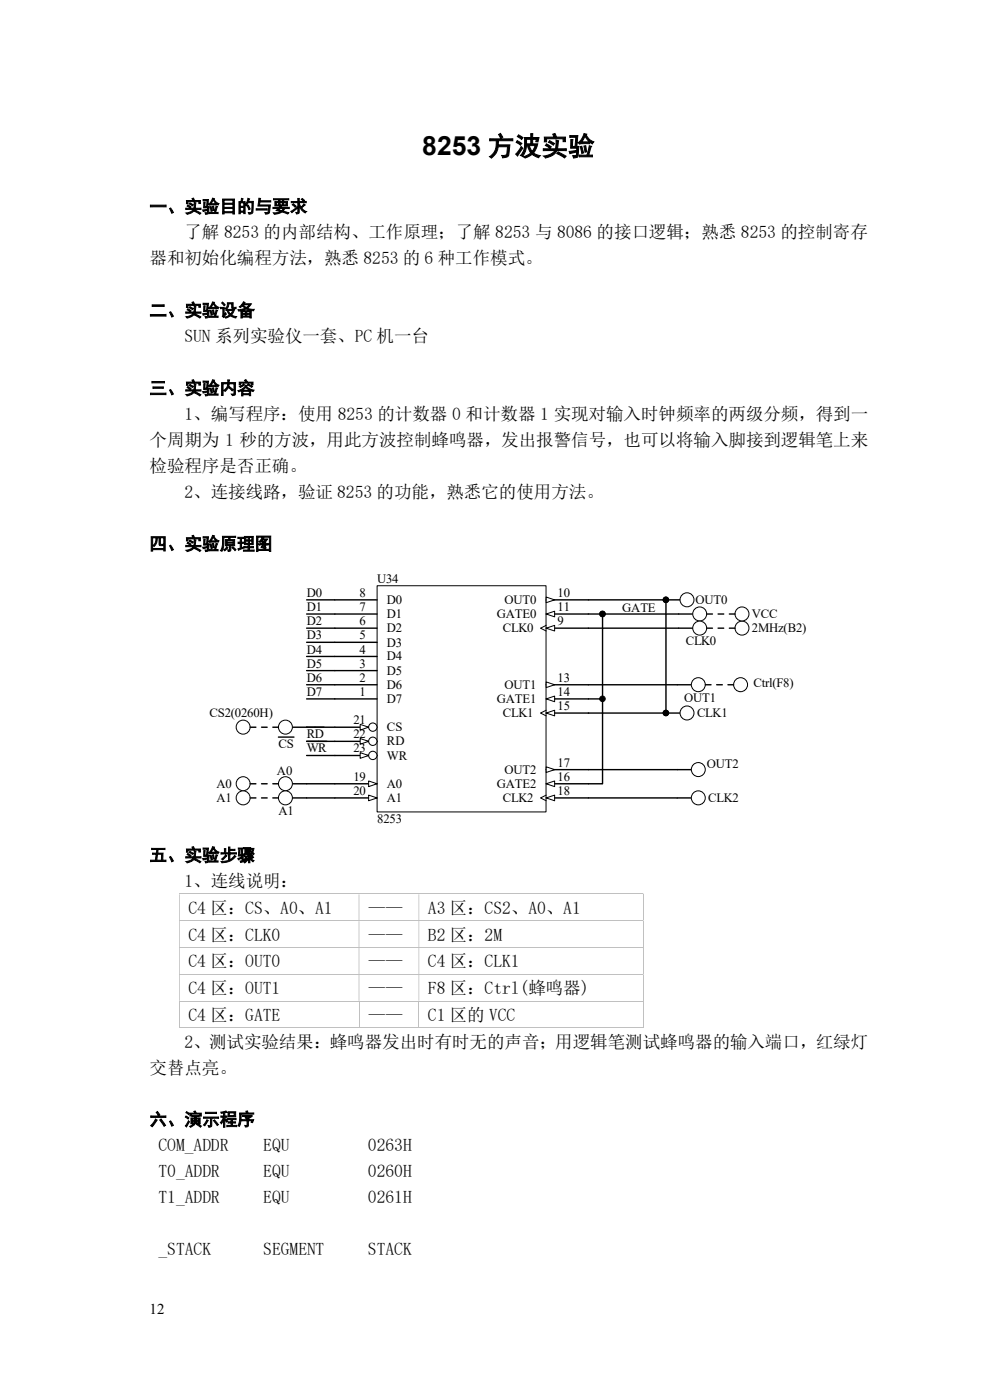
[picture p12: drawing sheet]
<svg xmlns="http://www.w3.org/2000/svg" width="210mm" height="297mm" viewBox="0 0 210 297" stroke-linecap="round" stroke-linejoin="round" font-family="sans-serif">
<path d="M65 127.3h6M65 130.3h6M65 133.3h6M65 136.3h6M65 139.3h6M65 142.3h6M65 145.3h6M65 148.3h6M65 157.3h4.3M65 154.3h3.7M65 169.3h6M65 166.3h6" fill="none" stroke="#000" stroke-width=".3"/>
<path d="M80 124.3h35.8v48h-35.8z" fill-rule="evenodd" fill="#fff" stroke="#000" stroke-width=".21"/>
<path d="M71 127.3h9M115.9 127.3h8.9" fill="none" stroke="#000" stroke-width=".3"/>
<path d="M115.9 126.7l1.8 .6-1.8 .6z" fill="#fff" stroke="#000" stroke-width=".21"/>
<path d="M71 130.3h9M115.9 130.3h8.9" fill="none" stroke="#000" stroke-width=".3"/>
<path d="M115.9 130.3l1.8-.6v1.2z" fill="#fff" stroke="#000" stroke-width=".21"/>
<path d="M71 133.3h9M115.9 133.3h8.9" fill="none" stroke="#000" stroke-width=".3"/>
<path d="M115.9 132.7l-1.2 .6 1.2 .6" fill="none" stroke="#000" stroke-width=".21"/>
<path d="M115.9 133.3l1.8-.6v1.2z" fill="#fff" stroke="#000" stroke-width=".21"/>
<path d="M71 136.3h9M71 139.3h9M71 142.3h9M71 145.3h9M115.9 145.3h8.9" fill="none" stroke="#000" stroke-width=".3"/>
<path d="M115.9 144.7l1.8 .6-1.8 .6z" fill="#fff" stroke="#000" stroke-width=".21"/>
<path d="M71 148.3h9M115.9 148.3h8.9" fill="none" stroke="#000" stroke-width=".3"/>
<path d="M115.9 148.3l1.8-.6v1.2z" fill="#fff" stroke="#000" stroke-width=".21"/>
<path d="M115.9 151.3h8.9" fill="none" stroke="#000" stroke-width=".3"/>
<path d="M115.9 150.7l-1.2 .6 1.2 .6" fill="none" stroke="#000" stroke-width=".21"/>
<path d="M115.9 151.3l1.8-.6v1.2z" fill="#fff" stroke="#000" stroke-width=".21"/>
<path d="M71 154.3h9" fill="none" stroke="#000" stroke-width=".3"/>
<g fill="#fff" stroke="#000" stroke-width=".21">
<path d="M76.4 153.7l1.8 .6-1.8 .6z"/>
<circle cx="79.1" cy="154.3" r=".88"/>
</g>
<path d="M71 157.3h9" fill="none" stroke="#000" stroke-width=".3"/>
<g fill="#fff" stroke="#000" stroke-width=".21">
<path d="M76.4 156.7l1.8 .6-1.8 .6z"/>
<circle cx="79.1" cy="157.3" r=".88"/>
</g>
<path d="M71 160.3h9" fill="none" stroke="#000" stroke-width=".3"/>
<g fill="#fff" stroke="#000" stroke-width=".21">
<path d="M76.4 159.7l1.8 .6-1.8 .6z"/>
<circle cx="79.1" cy="160.3" r=".88"/>
</g>
<path d="M115.9 163.3h8.9" fill="none" stroke="#000" stroke-width=".3"/>
<path d="M115.9 162.7l1.8 .6-1.8 .6z" fill="#fff" stroke="#000" stroke-width=".21"/>
<path d="M71 166.3h9" fill="none" stroke="#000" stroke-width=".3"/>
<path d="M78.2 165.7l1.8 .6-1.8 .6z" fill="#fff" stroke="#000" stroke-width=".21"/>
<path d="M115.9 166.3h8.9" fill="none" stroke="#000" stroke-width=".3"/>
<path d="M115.9 166.3l1.8-.6v1.2z" fill="#fff" stroke="#000" stroke-width=".21"/>
<path d="M71 169.3h9" fill="none" stroke="#000" stroke-width=".3"/>
<path d="M78.2 168.7l1.8 .6-1.8 .6z" fill="#fff" stroke="#000" stroke-width=".21"/>
<path d="M115.9 169.3h8.9" fill="none" stroke="#000" stroke-width=".3"/>
<path d="M115.9 168.7l-1.2 .6 1.2 .6" fill="none" stroke="#000" stroke-width=".21"/>
<path d="M115.9 169.3l1.8-.6v1.2z" fill="#fff" stroke="#000" stroke-width=".21"/>
<path d="M62.1 154.3h2.9M65 157.3h6M65 160.3h6" fill="none" stroke="#000" stroke-width=".3"/>
<circle cx="60.5" cy="154.3" r="1.48" fill="#fff" stroke="#000" stroke-width=".21"/>
<path d="M62.1 166.3h2.9" fill="none" stroke="#000" stroke-width=".3"/>
<circle cx="60.5" cy="166.3" r="1.48" fill="#fff" stroke="#000" stroke-width=".21"/>
<path d="M62.1 169.3h2.9" fill="none" stroke="#000" stroke-width=".3"/>
<circle cx="60.5" cy="169.3" r="1.48" fill="#fff" stroke="#000" stroke-width=".21"/>
<path d="M141.3 127.3h3" fill="none" stroke="#000" stroke-width=".3"/>
<circle cx="145.7" cy="127.2" r="1.48" fill="#fff" stroke="#000" stroke-width=".21"/>
<circle cx="141.3" cy="127.2" r=".58" fill="#000" stroke="#000" stroke-width=".21"/>
<path d="M144 130.3h3" fill="none" stroke="#000" stroke-width=".3"/>
<circle cx="148.4" cy="130.2" r="1.48" fill="#fff" stroke="#000" stroke-width=".21"/>
<path d="M144 133.3h3" fill="none" stroke="#000" stroke-width=".3"/>
<circle cx="148.4" cy="133.3" r="1.48" fill="#fff" stroke="#000" stroke-width=".21"/>
<path d="M143.7 145.3h3" fill="none" stroke="#000" stroke-width=".3"/>
<circle cx="148.1" cy="145.3" r="1.48" fill="#fff" stroke="#000" stroke-width=".21"/>
<path d="M141.3 151.3h3" fill="none" stroke="#000" stroke-width=".3"/>
<circle cx="145.7" cy="151.3" r="1.48" fill="#fff" stroke="#000" stroke-width=".21"/>
<circle cx="141.3" cy="151.3" r=".58" fill="#000" stroke="#000" stroke-width=".21"/>
<path d="M143.7 163.3h3" fill="none" stroke="#000" stroke-width=".3"/>
<circle cx="148.1" cy="163.3" r="1.48" fill="#fff" stroke="#000" stroke-width=".21"/>
<path d="M143.7 169.3h3" fill="none" stroke="#000" stroke-width=".3"/>
<circle cx="148.1" cy="169.3" r="1.48" fill="#fff" stroke="#000" stroke-width=".21"/>
<path d="M124.8 130.3h3v36h-3M124.8 127.3h16.5v24h-16.5M124.8 133.3h19.2M127.8 130.3h16.2M59.1 156.4h3.3M65 154.3h6M124.8 148.3h3M124.8 145.3h18.9M124.8 163.3h18.9M124.8 169.3h18.9" fill="none" stroke="#000" stroke-width=".3"/>
<g fill="#000" stroke="#000" stroke-width=".21">
<circle cx="127.8" cy="130.2" r=".58"/>
<circle cx="141.3" cy="127.2" r=".58"/>
<circle cx="127.8" cy="148.3" r=".58"/>
<circle cx="141.3" cy="151.3" r=".58"/>
</g>
<circle cx="51.6" cy="154.3" r="1.48" fill="#fff" stroke="#000" stroke-width=".21"/>
<path d="M53.1 154.3h1.2M55.5 154.3h1.2M57.9 154.3h1.2" fill="none" stroke="#000" stroke-width=".3"/>
<circle cx="51.6" cy="166.3" r="1.48" fill="#fff" stroke="#000" stroke-width=".21"/>
<path d="M53.1 166.3h1.2M55.5 166.3h1.2M57.9 166.3h1.2" fill="none" stroke="#000" stroke-width=".3"/>
<circle cx="51.6" cy="169.3" r="1.48" fill="#fff" stroke="#000" stroke-width=".21"/>
<path d="M53.1 169.3h1.2M55.5 169.3h1.2M57.9 169.3h1.2" fill="none" stroke="#000" stroke-width=".3"/>
<circle cx="157.4" cy="133.3" r="1.48" fill="#fff" stroke="#000" stroke-width=".21"/>
<path d="M149.9 133.3h1.2M152.3 133.3h1.2M154.7 133.3h1.2" fill="none" stroke="#000" stroke-width=".3"/>
<circle cx="157.4" cy="130.2" r="1.48" fill="#fff" stroke="#000" stroke-width=".21"/>
<path d="M149.9 130.3h1.2M152.3 130.3h1.2M154.7 130.3h1.2" fill="none" stroke="#000" stroke-width=".3"/>
<circle cx="157.1" cy="145.3" r="1.48" fill="#fff" stroke="#000" stroke-width=".21"/>
<path d="M149.6 145.3h1.2M152 145.3h1.2M154.4 145.3h1.2" fill="none" stroke="#000" stroke-width=".3"/>
<path d="M38 189.7h98.4" fill="none" stroke="#c0c0c0" stroke-width=".21"/>
<path d="M136.4 189.6h.2v.1h-.2zM38 189.7h.1v5.5h-.1zM76.1 189.7h.1v5.5h-.1zM88.8 189.7h.1v5.5h-.1z" fill-rule="evenodd" fill="#c0c0c0"/>
<path d="M38 195.3h98.4M136.5 189.7v5.5" fill="none" stroke="#c0c0c0" stroke-width=".21"/>
<path d="M136.4 195.2h.2v.2h-.2zM38 195.4h.1v5.6h-.1zM76.1 195.4h.1v5.6h-.1zM88.8 195.4h.1v5.6h-.1z" fill-rule="evenodd" fill="#c0c0c0"/>
<path d="M136.5 195.4v5.6M38 201h98.4" fill="none" stroke="#c0c0c0" stroke-width=".21"/>
<path d="M136.4 201h.2v.1h-.2zM38 201.1h.1v5.5h-.1zM76.1 201.1h.1v5.5h-.1zM88.8 201.1h.1v5.5h-.1z" fill-rule="evenodd" fill="#c0c0c0"/>
<path d="M38 206.7h98.4M136.5 201.1v5.5" fill="none" stroke="#c0c0c0" stroke-width=".21"/>
<path d="M136.4 206.6h.2v.2h-.2zM38 206.8h.1v5.5h-.1zM76.1 206.8h.1v5.5h-.1zM88.8 206.8h.1v5.5h-.1z" fill-rule="evenodd" fill="#c0c0c0"/>
<path d="M38 212.4h98.4M136.5 206.8v5.5" fill="none" stroke="#c0c0c0" stroke-width=".21"/>
<path d="M136.4 212.3h.2v.2h-.2z" fill="#c0c0c0"/>
<path d="M38 218.1h38.1M38.1 212.5v5.6M76.2 212.5v5.6M76.2 218.1h12.6M88.9 212.5v5.6M88.9 218.1h47.5M136.5 212.5v5.6" fill="none" stroke="#c0c0c0" stroke-width=".21"/>
<path d="M136.4 218h.2v.1h-.2z" fill="#c0c0c0"/>
<text font-size="5.6" x="89.6" y="32.9">8253 方波实验</text>
<g font-size="3.7">
<text x="31.7" y="45.1">一、实验目的与要求</text>
<text x="39.1" y="50.6">了解 8253 的内部结构、工作原理；了解 8253 与 8086 的接口逻辑；熟悉 8253 的控制寄存</text>
<text x="31.7" y="56.1">器和初始化编程方法，熟悉 8253 的 6 种工作模式。</text>
<text x="31.7" y="67.1">二、实验设备</text>
<text x="39.1" y="72.6">SUN 系列实验仪一套、PC 机一台</text>
<text x="31.7" y="83.6">三、实验内容</text>
<text x="39.1" y="89.1">1、编写程序：使用 8253 的计数器 0 和计数器 1 实现对输入时钟频率的两级分频，得到一</text>
<text x="31.7" y="94.6">个周期为 1 秒的方波，用此方波控制蜂鸣器，发出报警信号，也可以将输入脚接到逻辑笔上来</text>
<text x="31.7" y="100.1">检验程序是否正确。</text>
<text x="39.1" y="105.6">2、连接线路，验证 8253 的功能，熟悉它的使用方法。</text>
<text x="31.7" y="116.6">四、实验原理图</text>
<text x="31.7" y="182.7">五、实验步骤</text>
<text x="39.1" y="188.2">1、连线说明：</text>
<text x="40" y="193.8">C4 区：CS、A0、A1</text>
<text x="78.1" y="193.8">——</text>
<text x="90.8" y="193.8">A3 区：CS2、A0、A1</text>
<text x="40" y="199.6">C4 区：CLK0</text>
<text x="78.1" y="199.6">——</text>
<text x="90.8" y="199.6">B2 区：2M</text>
<text x="40" y="205.2">C4 区：OUT0</text>
<text x="78.1" y="205.2">——</text>
<text x="90.8" y="205.2">C4 区：CLK1</text>
<text x="40" y="210.9">C4 区：OUT1</text>
<text x="78.1" y="210.9">——</text>
<text x="90.8" y="210.9">F8 区：Ctrl(蜂鸣器)</text>
<text x="40" y="216.6">C4 区：GATE</text>
<text x="78.1" y="216.6">——</text>
<text x="90.8" y="216.6">C1 区的 VCC</text>
<text x="31.7" y="227.8">交替点亮。</text>
<text x="39.1" y="222.2">2、测试实验结果：蜂鸣器发出时有时无的声音；用逻辑笔测试蜂鸣器的输入端口，红绿灯</text>
<text x="31.7" y="238.8">六、演示程序</text>
<text x="33.6" y="244.3">COM_ADDR</text>
<text x="55.9" y="244.3">EQU</text>
<text x="78.1" y="244.3">0263H</text>
<text x="33.6" y="249.8">T0_ADDR</text>
<text x="55.9" y="249.8">EQU</text>
<text x="78.1" y="249.8">0260H</text>
<text x="33.6" y="255.3">T1_ADDR</text>
<text x="55.9" y="255.3">EQU</text>
<text x="78.1" y="255.3">0261H</text>
<text x="33.6" y="266.3">_STACK</text>
<text x="55.9" y="266.3">SEGMENT</text>
<text x="78.1" y="266.3">STACK</text>
</g>
<text font-size="3.2" x="31.7" y="278.8">12</text>
<g font-size="2.7">
<text x="80" y="123.7">U34</text>
<text x="65.1" y="126.6">D0</text>
<text x="65.1" y="129.6">D1</text>
<text x="76.3" y="126.6">8</text>
<text x="76.3" y="129.6">7</text>
<text x="82.1" y="128.1">D0</text>
<text x="82.1" y="131.1">D1</text>
<text x="105.4" y="131.1">GATE0</text>
<text x="107" y="128.1">OUT0</text>
<text x="118.2" y="126.6">10</text>
<text x="118.2" y="129.6">11</text>
<text x="132" y="129.9">GATE</text>
<text x="147.5" y="128.1">OUT0</text>
<text x="159.5" y="131.1">VCC</text>
<text x="65.1" y="132.6">D2</text>
<text x="65.1" y="135.6">D3</text>
<text x="76.3" y="132.6">6</text>
<text x="76.3" y="135.6">5</text>
<text x="82.1" y="134.2">D2</text>
<text x="82.1" y="137.2">D3</text>
<text x="106.7" y="134.2">CLK0</text>
<text x="118.2" y="132.6">9</text>
<text x="145.5" y="136.8">CLK0</text>
<text x="159.5" y="134.2">2MHz(B2)</text>
<text x="65.1" y="138.6">D4</text>
<text x="65.1" y="141.6">D5</text>
<text x="76.3" y="138.6">4</text>
<text x="76.3" y="141.6">3</text>
<text x="82.1" y="140.1">D4</text>
<text x="82.1" y="143.1">D5</text>
<text x="65.1" y="144.7">D6</text>
<text x="65.1" y="147.7">D7</text>
<text x="76.3" y="144.7">2</text>
<text x="76.3" y="147.7">1</text>
<text x="82.1" y="146.1">D6</text>
<text x="82.1" y="149.1">D7</text>
<text x="105.4" y="149.1">GATE1</text>
<text x="107" y="146.1">OUT1</text>
<text x="118.2" y="144.7">13</text>
<text x="118.2" y="147.7">14</text>
<text x="145.2" y="148.8">OUT1</text>
<text x="159.8" y="145.8">Ctrl(F8)</text>
<text x="44.4" y="152.1">CS2(0260H)</text>
<text x="75" y="153.6">21</text>
<text x="82.1" y="155.2">CS</text>
<text x="106.7" y="152.1">CLK1</text>
<text x="118.2" y="150.7">15</text>
<text x="147.9" y="152.1">CLK1</text>
<text x="59.1" y="158.8">CS</text>
<text x="65.1" y="159.6">WR</text>
<text x="65.1" y="156.6">RD</text>
<text x="75" y="156.6">22</text>
<text x="75" y="159.6">23</text>
<text x="82.1" y="158.2">RD</text>
<text x="82.1" y="161.2">WR</text>
<text x="45.9" y="167.1">A0</text>
<text x="58.8" y="164.5">A0</text>
<text x="75" y="165.7">19</text>
<text x="82.1" y="167.1">A0</text>
<text x="105.4" y="167.1">GATE2</text>
<text x="107" y="164.2">OUT2</text>
<text x="118.2" y="162.6">17</text>
<text x="118.2" y="165.7">16</text>
<text x="149.9" y="162.9">OUT2</text>
<text x="45.9" y="170.1">A1</text>
<text x="59.1" y="172.8">A1</text>
<text x="75" y="168.7">20</text>
<text x="82.1" y="170.1">A1</text>
<text x="106.7" y="170.1">CLK2</text>
<text x="118.2" y="168.7">18</text>
<text x="150.2" y="170.1">CLK2</text>
<text x="80" y="174.7">8253</text>
</g>
</svg>
